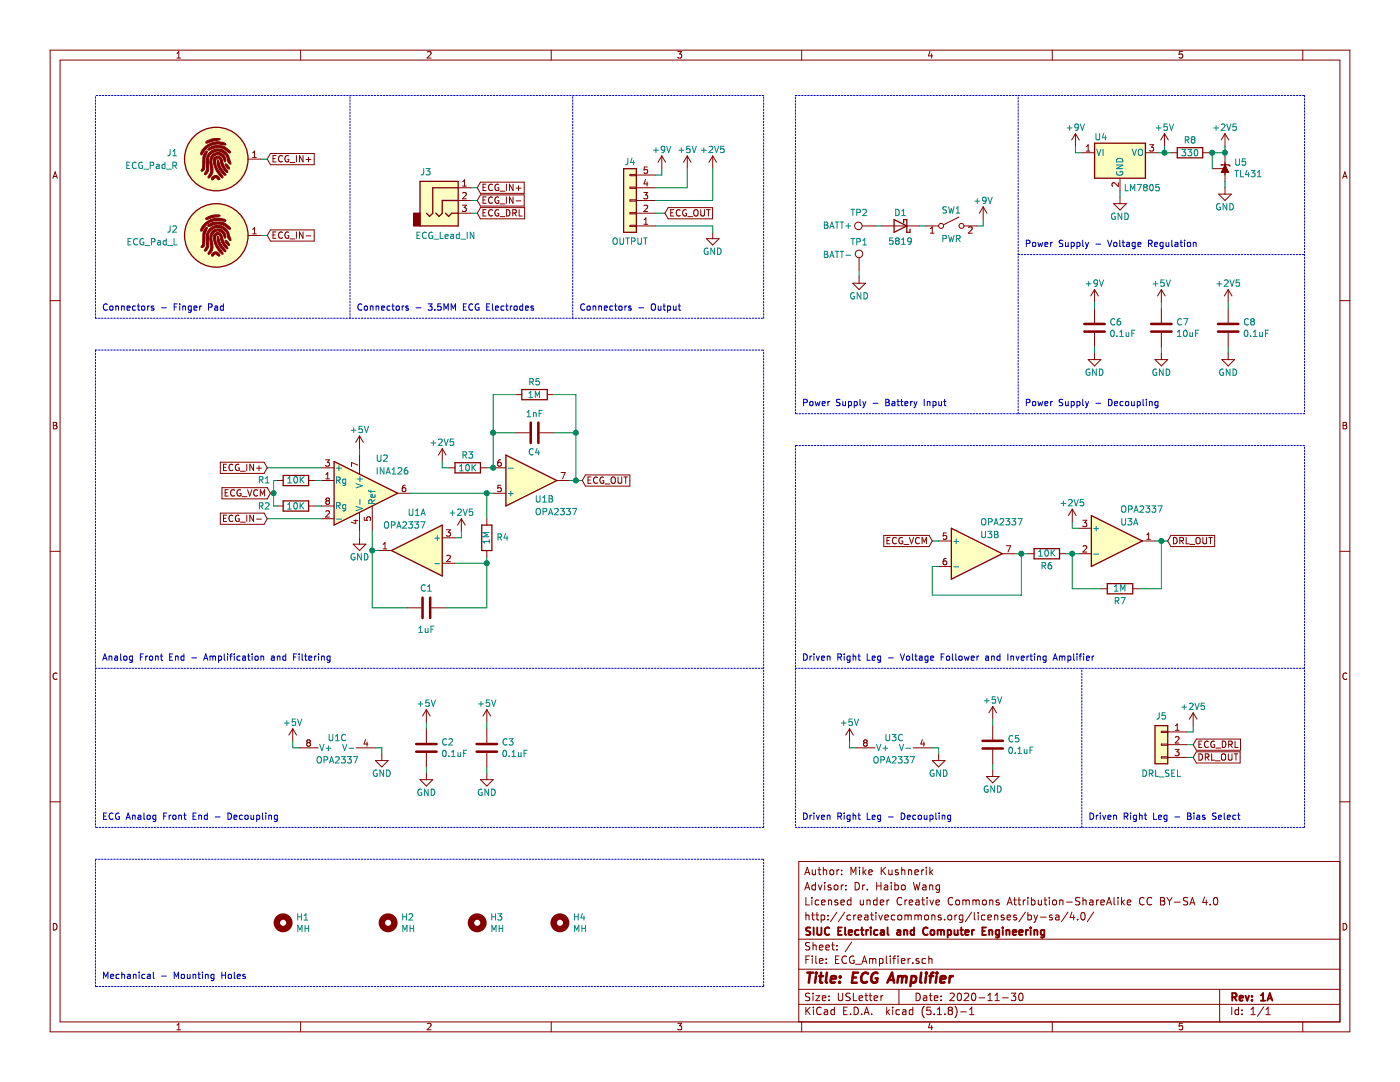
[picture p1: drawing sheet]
EESchema Schematic File Version 4
EELAYER 30 0
EELAYER END
$Descr USLetter 11000 8500
encoding utf-8
Sheet 1 1
Title "ECG Amplifier"
Date "2020-11-30"
Rev "1A"
Comp "SIUC Electrical and Computer Engineering"
Comment1 "http://creativecommons.org/licenses/by-sa/4.0/"
Comment2 "Licensed under Creative Commons Attribution-ShareAlike CC BY-SA 4.0"
Comment3 "Advisor: Dr. Haibo Wang"
Comment4 "Author: Mike Kushnerik"
$EndDescr
$Comp
L Amplifier_Instrumentation:INA128 U2
U 1 1
P 2825 3875
F 0 "U2" H 2950 4150 50  0000 L CNN
F 1 "INA126" H 2950 4050 50  0000 L CNN
F 2 "Package_DIP:DIP-8_W7.62mm" H 2925 3875 50  0001 C CNN
F 3 "http://www.ti.com/lit/ds/symlink/ina126.pdf" H 2925 3875 50  0001 C CNN
	1    2825 3875
	1    0    0    -1  
$EndComp
Wire Wire Line
	2475 3975 2525 3975
Wire Wire Line
	2475 3775 2525 3775
$Comp
L Amplifier_Operational:OPA2333xxD U1
U 3 1
P 2650 5775
F 0 "U1" V 2625 5775 50  0000 C CNN
F 1 "OPA2337" V 2450 5775 50  0000 C CNN
F 2 "Package_DIP:DIP-8_W7.62mm" H 2650 5775 50  0001 C CNN
F 3 "http://www.ti.com/lit/ds/symlink/opa2337.pdf" H 2650 5775 50  0001 C CNN
	3    2650 5775
	0    -1   -1   0   
$EndComp
$Comp
L power:+5V #PWR02
U 1 1
P 2825 3525
F 0 "#PWR02" H 2825 3375 50  0001 C CNN
F 1 "+5V" H 2825 3675 50  0000 C CNN
F 2 "" H 2825 3525 50  0001 C CNN
F 3 "" H 2825 3525 50  0001 C CNN
	1    2825 3525
	1    0    0    -1  
$EndComp
$Comp
L power:+5V #PWR01
U 1 1
P 2300 5825
F 0 "#PWR01" H 2300 5675 50  0001 C CNN
F 1 "+5V" H 2300 5975 50  0000 C CNN
F 2 "" H 2300 5825 50  0001 C CNN
F 3 "" H 2300 5825 50  0001 C CNN
	1    2300 5825
	1    0    0    -1  
$EndComp
$Comp
L power:GND #PWR04
U 1 1
P 3000 5925
F 0 "#PWR04" H 3000 5675 50  0001 C CNN
F 1 "GND" H 3000 5775 50  0000 C CNN
F 2 "" H 3000 5925 50  0001 C CNN
F 3 "" H 3000 5925 50  0001 C CNN
	1    3000 5925
	1    0    0    -1  
$EndComp
Wire Wire Line
	2950 5875 3000 5875
Wire Wire Line
	3000 5875 3000 5925
Wire Wire Line
	2300 5825 2300 5875
Wire Wire Line
	2300 5875 2350 5875
Wire Wire Line
	2825 3575 2825 3525
$Comp
L power:GND #PWR03
U 1 1
P 2825 4225
F 0 "#PWR03" H 2825 3975 50  0001 C CNN
F 1 "GND" H 2825 4075 50  0000 C CNN
F 2 "" H 2825 4225 50  0001 C CNN
F 3 "" H 2825 4225 50  0001 C CNN
	1    2825 4225
	1    0    0    -1  
$EndComp
$Comp
L power:+2V5 #PWR030
U 1 1
P 9625 1150
F 0 "#PWR030" H 9625 1000 50  0001 C CNN
F 1 "+2V5" H 9625 1300 50  0000 C CNN
F 2 "" H 9625 1150 50  0001 C CNN
F 3 "" H 9625 1150 50  0001 C CNN
	1    9625 1150
	1    0    0    -1  
$EndComp
$Comp
L Reference_Voltage:TL431LP U5
U 1 1
P 9625 1325
F 0 "U5" V 9671 1255 50  0000 R CNN
F 1 "TL431" V 9580 1255 50  0000 R CNN
F 2 "Package_TO_SOT_THT:TO-92_Inline_Wide" H 9625 1175 50  0001 C CIN
F 3 "http://www.ti.com/lit/ds/symlink/tl431.pdf" H 9625 1325 50  0001 C CIN
	1    9625 1325
	0    -1   -1   0   
$EndComp
$Comp
L Device:R R8
U 1 1
P 9350 1200
F 0 "R8" V 9250 1200 50  0000 C CNN
F 1 "330" V 9350 1200 50  0000 C CNN
F 2 "Resistor_THT:R_Axial_DIN0204_L3.6mm_D1.6mm_P5.08mm_Horizontal" V 9280 1200 50  0001 C CNN
F 3 "~" H 9350 1200 50  0001 C CNN
	1    9350 1200
	0    1    1    0   
$EndComp
Wire Wire Line
	9525 1325 9525 1200
Wire Wire Line
	9525 1200 9500 1200
Wire Wire Line
	9525 1200 9625 1200
Connection ~ 9525 1200
Wire Wire Line
	9625 1200 9625 1225
Connection ~ 9625 1200
Wire Wire Line
	9625 1150 9625 1200
$Comp
L power:GND #PWR031
U 1 1
P 9625 1475
F 0 "#PWR031" H 9625 1225 50  0001 C CNN
F 1 "GND" H 9625 1325 50  0000 C CNN
F 2 "" H 9625 1475 50  0001 C CNN
F 3 "" H 9625 1475 50  0001 C CNN
	1    9625 1475
	1    0    0    -1  
$EndComp
Wire Wire Line
	9625 1475 9625 1425
Wire Wire Line
	2825 4175 2825 4225
$Comp
L Regulator_Linear:LM7805_TO220 U4
U 1 1
P 8800 1200
F 0 "U4" H 8650 1325 50  0000 C CNN
F 1 "LM7805" H 8975 925 50  0000 C CNN
F 2 "Package_TO_SOT_THT:TO-220-3_Horizontal_TabDown" H 8800 1425 50  0001 C CIN
F 3 "http://www.fairchildsemi.com/ds/LM/LM7805.pdf" H 8800 1150 50  0001 C CNN
	1    8800 1200
	1    0    0    -1  
$EndComp
$Comp
L Device:C C7
U 1 1
P 9125 2575
F 0 "C7" H 9240 2621 50  0000 L CNN
F 1 "10uF" H 9240 2530 50  0000 L CNN
F 2 "Capacitor_THT:C_Disc_D4.3mm_W1.9mm_P5.00mm" H 9163 2425 50  0001 C CNN
F 3 "~" H 9125 2575 50  0001 C CNN
	1    9125 2575
	1    0    0    -1  
$EndComp
$Comp
L Device:C C6
U 1 1
P 8600 2575
F 0 "C6" H 8715 2621 50  0000 L CNN
F 1 "0.1uF" H 8715 2530 50  0000 L CNN
F 2 "Capacitor_THT:C_Disc_D4.3mm_W1.9mm_P5.00mm" H 8638 2425 50  0001 C CNN
F 3 "~" H 8600 2575 50  0001 C CNN
	1    8600 2575
	1    0    0    -1  
$EndComp
$Comp
L power:GND #PWR025
U 1 1
P 8800 1550
F 0 "#PWR025" H 8800 1300 50  0001 C CNN
F 1 "GND" H 8800 1400 50  0000 C CNN
F 2 "" H 8800 1550 50  0001 C CNN
F 3 "" H 8800 1550 50  0001 C CNN
	1    8800 1550
	1    0    0    -1  
$EndComp
$Comp
L power:+5V #PWR028
U 1 1
P 9150 1150
F 0 "#PWR028" H 9150 1000 50  0001 C CNN
F 1 "+5V" H 9150 1300 50  0000 C CNN
F 2 "" H 9150 1150 50  0001 C CNN
F 3 "" H 9150 1150 50  0001 C CNN
	1    9150 1150
	1    0    0    -1  
$EndComp
$Comp
L power:+9V #PWR022
U 1 1
P 8450 1150
F 0 "#PWR022" H 8450 1000 50  0001 C CNN
F 1 "+9V" H 8450 1300 50  0000 C CNN
F 2 "" H 8450 1150 50  0001 C CNN
F 3 "" H 8450 1150 50  0001 C CNN
	1    8450 1150
	1    0    0    -1  
$EndComp
Wire Wire Line
	8450 1200 8450 1150
Wire Wire Line
	8450 1200 8500 1200
Wire Wire Line
	8800 1550 8800 1500
$Comp
L power:+9V #PWR018
U 1 1
P 7725 1725
F 0 "#PWR018" H 7725 1575 50  0001 C CNN
F 1 "+9V" H 7725 1875 50  0000 C CNN
F 2 "" H 7725 1725 50  0001 C CNN
F 3 "" H 7725 1725 50  0001 C CNN
	1    7725 1725
	1    0    0    -1  
$EndComp
Wire Wire Line
	7675 1775 7725 1775
Wire Wire Line
	7725 1775 7725 1725
$Comp
L power:+9V #PWR023
U 1 1
P 8600 2375
F 0 "#PWR023" H 8600 2225 50  0001 C CNN
F 1 "+9V" H 8600 2525 50  0000 C CNN
F 2 "" H 8600 2375 50  0001 C CNN
F 3 "" H 8600 2375 50  0001 C CNN
	1    8600 2375
	1    0    0    -1  
$EndComp
$Comp
L power:+5V #PWR026
U 1 1
P 9125 2375
F 0 "#PWR026" H 9125 2225 50  0001 C CNN
F 1 "+5V" H 9125 2525 50  0000 C CNN
F 2 "" H 9125 2375 50  0001 C CNN
F 3 "" H 9125 2375 50  0001 C CNN
	1    9125 2375
	1    0    0    -1  
$EndComp
$Comp
L power:GND #PWR024
U 1 1
P 8600 2775
F 0 "#PWR024" H 8600 2525 50  0001 C CNN
F 1 "GND" H 8600 2625 50  0000 C CNN
F 2 "" H 8600 2775 50  0001 C CNN
F 3 "" H 8600 2775 50  0001 C CNN
	1    8600 2775
	1    0    0    -1  
$EndComp
$Comp
L power:GND #PWR027
U 1 1
P 9125 2775
F 0 "#PWR027" H 9125 2525 50  0001 C CNN
F 1 "GND" H 9125 2625 50  0000 C CNN
F 2 "" H 9125 2775 50  0001 C CNN
F 3 "" H 9125 2775 50  0001 C CNN
	1    9125 2775
	1    0    0    -1  
$EndComp
Wire Wire Line
	9125 2775 9125 2725
Wire Wire Line
	8600 2725 8600 2775
Wire Wire Line
	8600 2425 8600 2375
Wire Wire Line
	9125 2425 9125 2375
$Comp
L Device:C C8
U 1 1
P 9650 2575
F 0 "C8" H 9765 2621 50  0000 L CNN
F 1 "0.1uF" H 9765 2530 50  0000 L CNN
F 2 "Capacitor_THT:C_Disc_D4.3mm_W1.9mm_P5.00mm" H 9688 2425 50  0001 C CNN
F 3 "~" H 9650 2575 50  0001 C CNN
	1    9650 2575
	1    0    0    -1  
$EndComp
$Comp
L power:GND #PWR033
U 1 1
P 9650 2775
F 0 "#PWR033" H 9650 2525 50  0001 C CNN
F 1 "GND" H 9650 2625 50  0000 C CNN
F 2 "" H 9650 2775 50  0001 C CNN
F 3 "" H 9650 2775 50  0001 C CNN
	1    9650 2775
	1    0    0    -1  
$EndComp
Wire Wire Line
	9650 2725 9650 2775
Wire Wire Line
	9650 2425 9650 2375
$Comp
L power:+2V5 #PWR032
U 1 1
P 9650 2375
F 0 "#PWR032" H 9650 2225 50  0001 C CNN
F 1 "+2V5" H 9650 2525 50  0000 C CNN
F 2 "" H 9650 2375 50  0001 C CNN
F 3 "" H 9650 2375 50  0001 C CNN
	1    9650 2375
	1    0    0    -1  
$EndComp
$Comp
L Device:C C3
U 1 1
P 3825 5875
F 0 "C3" H 3940 5921 50  0000 L CNN
F 1 "0.1uF" H 3940 5830 50  0000 L CNN
F 2 "Capacitor_THT:C_Disc_D4.3mm_W1.9mm_P5.00mm" H 3863 5725 50  0001 C CNN
F 3 "~" H 3825 5875 50  0001 C CNN
	1    3825 5875
	1    0    0    -1  
$EndComp
$Comp
L power:+5V #PWR09
U 1 1
P 3825 5675
F 0 "#PWR09" H 3825 5525 50  0001 C CNN
F 1 "+5V" H 3825 5825 50  0000 C CNN
F 2 "" H 3825 5675 50  0001 C CNN
F 3 "" H 3825 5675 50  0001 C CNN
	1    3825 5675
	1    0    0    -1  
$EndComp
$Comp
L power:GND #PWR010
U 1 1
P 3825 6075
F 0 "#PWR010" H 3825 5825 50  0001 C CNN
F 1 "GND" H 3825 5925 50  0000 C CNN
F 2 "" H 3825 6075 50  0001 C CNN
F 3 "" H 3825 6075 50  0001 C CNN
	1    3825 6075
	1    0    0    -1  
$EndComp
Wire Wire Line
	3825 6075 3825 6025
Wire Wire Line
	3825 5725 3825 5675
$Comp
L Device:C C2
U 1 1
P 3350 5875
F 0 "C2" H 3465 5921 50  0000 L CNN
F 1 "0.1uF" H 3465 5830 50  0000 L CNN
F 2 "Capacitor_THT:C_Disc_D4.3mm_W1.9mm_P5.00mm" H 3388 5725 50  0001 C CNN
F 3 "~" H 3350 5875 50  0001 C CNN
	1    3350 5875
	1    0    0    -1  
$EndComp
$Comp
L power:+5V #PWR05
U 1 1
P 3350 5675
F 0 "#PWR05" H 3350 5525 50  0001 C CNN
F 1 "+5V" H 3350 5825 50  0000 C CNN
F 2 "" H 3350 5675 50  0001 C CNN
F 3 "" H 3350 5675 50  0001 C CNN
	1    3350 5675
	1    0    0    -1  
$EndComp
$Comp
L power:GND #PWR06
U 1 1
P 3350 6075
F 0 "#PWR06" H 3350 5825 50  0001 C CNN
F 1 "GND" H 3350 5925 50  0000 C CNN
F 2 "" H 3350 6075 50  0001 C CNN
F 3 "" H 3350 6075 50  0001 C CNN
	1    3350 6075
	1    0    0    -1  
$EndComp
Wire Wire Line
	3350 6075 3350 6025
Wire Wire Line
	3350 5725 3350 5675
$Comp
L Device:D_Schottky D1
U 1 1
P 7075 1775
F 0 "D1" H 7075 1675 50  0000 C CNN
F 1 "5819" H 7075 1900 50  0000 C CNN
F 2 "Diode_THT:D_DO-41_SOD81_P7.62mm_Horizontal" H 7075 1775 50  0001 C CNN
F 3 "~" H 7075 1775 50  0001 C CNN
	1    7075 1775
	-1   0    0    1   
$EndComp
$Comp
L Switch:SW_SPST SW1
U 1 1
P 7475 1775
F 0 "SW1" H 7475 1900 50  0000 C CNN
F 1 "PWR" H 7475 1675 50  0000 C CNN
F 2 "ECG_Amplifier:OS102011MS2QN1" H 7475 1775 50  0001 C CNN
F 3 "~" H 7475 1775 50  0001 C CNN
	1    7475 1775
	1    0    0    -1  
$EndComp
Wire Wire Line
	7225 1775 7275 1775
Wire Wire Line
	3625 4225 3575 4225
Wire Wire Line
	3625 4175 3625 4225
$Comp
L power:+2V5 #PWR08
U 1 1
P 3625 4175
F 0 "#PWR08" H 3625 4025 50  0001 C CNN
F 1 "+2V5" H 3625 4325 50  0000 C CNN
F 2 "" H 3625 4175 50  0001 C CNN
F 3 "" H 3625 4175 50  0001 C CNN
	1    3625 4175
	-1   0    0    -1  
$EndComp
$Comp
L Amplifier_Operational:OPA2333xxD U1
U 1 1
P 3275 4325
F 0 "U1" H 3200 4625 50  0000 L CNN
F 1 "OPA2337" H 3200 4525 50  0000 L CNN
F 2 "Package_DIP:DIP-8_W7.62mm" H 3275 4325 50  0001 C CNN
F 3 "http://www.ti.com/lit/ds/symlink/opa2337.pdf" H 3275 4325 50  0001 C CNN
	1    3275 4325
	-1   0    0    -1  
$EndComp
$Comp
L Device:R R4
U 1 1
P 3825 4225
F 0 "R4" H 3700 4225 50  0000 C CNN
F 1 "1M" V 3825 4225 50  0000 C CNN
F 2 "Resistor_THT:R_Axial_DIN0204_L3.6mm_D1.6mm_P5.08mm_Horizontal" V 3755 4225 50  0001 C CNN
F 3 "~" H 3825 4225 50  0001 C CNN
	1    3825 4225
	-1   0    0    1   
$EndComp
Wire Wire Line
	2925 4325 2975 4325
$Comp
L Device:C C1
U 1 1
P 3350 4775
F 0 "C1" V 3500 4775 50  0000 C CNN
F 1 "1uF" V 3175 4775 50  0000 C CNN
F 2 "Capacitor_THT:C_Disc_D4.3mm_W1.9mm_P5.00mm" H 3388 4625 50  0001 C CNN
F 3 "~" H 3350 4775 50  0001 C CNN
	1    3350 4775
	0    1    -1   0   
$EndComp
Wire Wire Line
	2925 4175 2925 4325
Connection ~ 2925 4325
Wire Wire Line
	3575 4425 3825 4425
Connection ~ 3825 4425
Wire Wire Line
	3825 4425 3825 4375
Wire Wire Line
	3225 3875 3825 3875
Wire Wire Line
	3825 3875 3825 4075
Connection ~ 4525 3400
Connection ~ 3875 3400
Wire Wire Line
	4525 3775 4475 3775
Wire Wire Line
	4525 3400 4525 3775
Wire Wire Line
	3825 3875 3875 3875
Connection ~ 3875 3675
Wire Wire Line
	3825 3675 3875 3675
$Comp
L Device:R R3
U 1 1
P 3675 3675
F 0 "R3" V 3575 3675 50  0000 C CNN
F 1 "10K" V 3675 3675 50  0000 C CNN
F 2 "Resistor_THT:R_Axial_DIN0204_L3.6mm_D1.6mm_P5.08mm_Horizontal" V 3605 3675 50  0001 C CNN
F 3 "~" H 3675 3675 50  0001 C CNN
	1    3675 3675
	0    1    1    0   
$EndComp
$Comp
L Device:R R5
U 1 1
P 4200 3100
F 0 "R5" V 4100 3100 50  0000 C CNN
F 1 "1M" V 4200 3100 50  0000 C CNN
F 2 "Resistor_THT:R_Axial_DIN0204_L3.6mm_D1.6mm_P5.08mm_Horizontal" V 4130 3100 50  0001 C CNN
F 3 "~" H 4200 3100 50  0001 C CNN
	1    4200 3100
	0    -1   1    0   
$EndComp
Wire Wire Line
	4350 3400 4525 3400
Wire Wire Line
	3875 3400 4050 3400
Wire Wire Line
	3875 3675 3875 3400
$Comp
L Device:C C4
U 1 1
P 4200 3400
F 0 "C4" V 4350 3350 50  0000 L CNN
F 1 "1nF" V 4050 3400 50  0000 C CNN
F 2 "Capacitor_THT:C_Disc_D4.3mm_W1.9mm_P5.00mm" H 4238 3250 50  0001 C CNN
F 3 "~" H 4200 3400 50  0001 C CNN
	1    4200 3400
	0    -1   1    0   
$EndComp
$Comp
L Amplifier_Operational:OPA2333xxD U1
U 2 1
P 4175 3775
F 0 "U1" H 4200 3925 50  0000 L CNN
F 1 "OPA2337" H 4200 4025 50  0000 L CNN
F 2 "Package_DIP:DIP-8_W7.62mm" H 4175 3775 50  0001 C CNN
F 3 "http://www.ti.com/lit/ds/symlink/opa2337.pdf" H 4175 3775 50  0001 C CNN
	2    4175 3775
	1    0    0    1   
$EndComp
$Comp
L power:+2V5 #PWR07
U 1 1
P 3475 3625
F 0 "#PWR07" H 3475 3475 50  0001 C CNN
F 1 "+2V5" H 3475 3775 50  0000 C CNN
F 2 "" H 3475 3625 50  0001 C CNN
F 3 "" H 3475 3625 50  0001 C CNN
	1    3475 3625
	-1   0    0    -1  
$EndComp
Wire Wire Line
	3475 3625 3475 3675
Wire Wire Line
	3475 3675 3525 3675
Connection ~ 3825 3875
Wire Wire Line
	2925 4775 3200 4775
Wire Wire Line
	2925 4325 2925 4775
Wire Wire Line
	3500 4775 3825 4775
Wire Wire Line
	3825 4425 3825 4775
Wire Wire Line
	3875 3100 4050 3100
Wire Wire Line
	3875 3100 3875 3400
Wire Wire Line
	4350 3100 4525 3100
Wire Wire Line
	4525 3100 4525 3400
Wire Wire Line
	9100 1200 9150 1200
Wire Wire Line
	9150 1200 9150 1150
Connection ~ 9150 1200
Wire Wire Line
	9150 1200 9200 1200
Wire Wire Line
	6750 2175 6750 2125
$Comp
L power:GND #PWR016
U 1 1
P 6750 2175
F 0 "#PWR016" H 6750 1925 50  0001 C CNN
F 1 "GND" H 6750 2025 50  0000 C CNN
F 2 "" H 6750 2175 50  0001 C CNN
F 3 "" H 6750 2175 50  0001 C CNN
	1    6750 2175
	-1   0    0    -1  
$EndComp
$Comp
L Connector:TestPoint TP1
U 1 1
P 6750 2125
F 0 "TP1" H 6750 2350 50  0000 C CNN
F 1 "BATT-" H 6800 2250 50  0000 L CNN
F 2 "ECG_Amplifier:WIRE_SR_R" H 6950 2125 50  0001 C CNN
F 3 "~" H 6950 2125 50  0001 C CNN
	1    6750 2125
	-1   0    0    -1  
$EndComp
$Comp
L Connector:TestPoint TP2
U 1 1
P 6875 1775
F 0 "TP2" V 6975 1900 50  0000 C CNN
F 1 "BATT+" V 6875 1950 50  0000 L CNN
F 2 "ECG_Amplifier:WIRE_SR_C" H 7075 1775 50  0001 C CNN
F 3 "~" H 7075 1775 50  0001 C CNN
	1    6875 1775
	0    -1   -1   0   
$EndComp
Wire Wire Line
	6875 1775 6925 1775
$Comp
L Device:R R1
U 1 1
P 2325 3775
F 0 "R1" V 2325 3525 50  0000 C CNN
F 1 "10K" V 2325 3775 50  0000 C CNN
F 2 "Resistor_THT:R_Axial_DIN0204_L3.6mm_D1.6mm_P5.08mm_Horizontal" V 2255 3775 50  0001 C CNN
F 3 "~" H 2325 3775 50  0001 C CNN
	1    2325 3775
	0    1    -1   0   
$EndComp
$Comp
L Device:R R2
U 1 1
P 2325 3975
F 0 "R2" V 2325 4225 50  0000 C CNN
F 1 "10K" V 2325 3975 50  0000 C CNN
F 2 "Resistor_THT:R_Axial_DIN0204_L3.6mm_D1.6mm_P5.08mm_Horizontal" V 2255 3975 50  0001 C CNN
F 3 "~" H 2325 3975 50  0001 C CNN
	1    2325 3975
	0    -1   1    0   
$EndComp
Wire Wire Line
	2175 3975 2150 3975
Wire Wire Line
	2150 3775 2175 3775
Text GLabel 2125 3875 0    50   Input ~ 0
ECG_VCM
Connection ~ 9125 4250
Wire Wire Line
	9125 4250 9175 4250
Wire Wire Line
	9125 4250 9075 4250
Wire Wire Line
	9125 4625 9125 4250
$Comp
L Device:R R6
U 1 1
P 8225 4350
F 0 "R6" V 8125 4350 50  0000 C CNN
F 1 "10K" V 8225 4350 50  0000 C CNN
F 2 "Resistor_THT:R_Axial_DIN0204_L3.6mm_D1.6mm_P5.08mm_Horizontal" V 8155 4350 50  0001 C CNN
F 3 "~" H 8225 4350 50  0001 C CNN
	1    8225 4350
	0    1    -1   0   
$EndComp
$Comp
L Device:R R7
U 1 1
P 8800 4625
F 0 "R7" V 8700 4625 50  0000 C CNN
F 1 "1M" V 8800 4625 50  0000 C CNN
F 2 "Resistor_THT:R_Axial_DIN0204_L3.6mm_D1.6mm_P5.08mm_Horizontal" V 8730 4625 50  0001 C CNN
F 3 "~" H 8800 4625 50  0001 C CNN
	1    8800 4625
	0    -1   -1   0   
$EndComp
Wire Wire Line
	8950 4625 9125 4625
$Comp
L Amplifier_Operational:OPA2333xxD U3
U 1 1
P 8775 4250
F 0 "U3" H 8800 4400 50  0000 L CNN
F 1 "OPA2337" H 8800 4500 50  0000 L CNN
F 2 "Package_DIP:DIP-8_W7.62mm" H 8775 4250 50  0001 C CNN
F 3 "http://www.ti.com/lit/ds/symlink/opa2337.pdf" H 8775 4250 50  0001 C CNN
	1    8775 4250
	1    0    0    -1  
$EndComp
Wire Wire Line
	7325 4250 7375 4250
$Comp
L Amplifier_Operational:OPA2333xxD U3
U 2 1
P 7675 4350
F 0 "U3" H 7700 4500 50  0000 L CNN
F 1 "OPA2337" H 7700 4600 50  0000 L CNN
F 2 "Package_DIP:DIP-8_W7.62mm" H 7675 4350 50  0001 C CNN
F 3 "http://www.ti.com/lit/ds/symlink/opa2337.pdf" H 7675 4350 50  0001 C CNN
	2    7675 4350
	1    0    0    -1  
$EndComp
Wire Wire Line
	7375 4450 7325 4450
Wire Wire Line
	8025 4350 8075 4350
Wire Wire Line
	7975 4350 8025 4350
Connection ~ 8025 4350
Wire Wire Line
	7325 4675 8025 4675
Wire Wire Line
	7325 4450 7325 4675
Wire Wire Line
	8025 4350 8025 4675
$Comp
L power:+2V5 #PWR021
U 1 1
P 8425 4100
F 0 "#PWR021" H 8425 3950 50  0001 C CNN
F 1 "+2V5" H 8425 4250 50  0000 C CNN
F 2 "" H 8425 4100 50  0001 C CNN
F 3 "" H 8425 4100 50  0001 C CNN
	1    8425 4100
	-1   0    0    -1  
$EndComp
Wire Wire Line
	8425 4100 8425 4150
Wire Wire Line
	8425 4150 8475 4150
Wire Wire Line
	8375 4350 8425 4350
Wire Wire Line
	8425 4350 8425 4625
Wire Wire Line
	8425 4625 8650 4625
Connection ~ 8425 4350
Wire Wire Line
	8425 4350 8475 4350
$Comp
L Amplifier_Operational:OPA2333xxD U3
U 3 1
P 7025 5775
F 0 "U3" V 7000 5775 50  0000 C CNN
F 1 "OPA2337" V 6825 5775 50  0000 C CNN
F 2 "Package_DIP:DIP-8_W7.62mm" H 7025 5775 50  0001 C CNN
F 3 "http://www.ti.com/lit/ds/symlink/opa2337.pdf" H 7025 5775 50  0001 C CNN
	3    7025 5775
	0    -1   -1   0   
$EndComp
$Comp
L power:+5V #PWR015
U 1 1
P 6675 5825
F 0 "#PWR015" H 6675 5675 50  0001 C CNN
F 1 "+5V" H 6675 5975 50  0000 C CNN
F 2 "" H 6675 5825 50  0001 C CNN
F 3 "" H 6675 5825 50  0001 C CNN
	1    6675 5825
	1    0    0    -1  
$EndComp
$Comp
L power:GND #PWR017
U 1 1
P 7375 5925
F 0 "#PWR017" H 7375 5675 50  0001 C CNN
F 1 "GND" H 7375 5775 50  0000 C CNN
F 2 "" H 7375 5925 50  0001 C CNN
F 3 "" H 7375 5925 50  0001 C CNN
	1    7375 5925
	1    0    0    -1  
$EndComp
Wire Wire Line
	7325 5875 7375 5875
Wire Wire Line
	7375 5875 7375 5925
Wire Wire Line
	6675 5825 6675 5875
Wire Wire Line
	6675 5875 6725 5875
$Comp
L Device:C C5
U 1 1
P 7800 5850
F 0 "C5" H 7915 5896 50  0000 L CNN
F 1 "0.1uF" H 7915 5805 50  0000 L CNN
F 2 "Capacitor_THT:C_Disc_D4.3mm_W1.9mm_P5.00mm" H 7838 5700 50  0001 C CNN
F 3 "~" H 7800 5850 50  0001 C CNN
	1    7800 5850
	1    0    0    -1  
$EndComp
$Comp
L power:+5V #PWR019
U 1 1
P 7800 5650
F 0 "#PWR019" H 7800 5500 50  0001 C CNN
F 1 "+5V" H 7800 5800 50  0000 C CNN
F 2 "" H 7800 5650 50  0001 C CNN
F 3 "" H 7800 5650 50  0001 C CNN
	1    7800 5650
	1    0    0    -1  
$EndComp
$Comp
L power:GND #PWR020
U 1 1
P 7800 6050
F 0 "#PWR020" H 7800 5800 50  0001 C CNN
F 1 "GND" H 7800 5900 50  0000 C CNN
F 2 "" H 7800 6050 50  0001 C CNN
F 3 "" H 7800 6050 50  0001 C CNN
	1    7800 6050
	1    0    0    -1  
$EndComp
Wire Wire Line
	7800 6050 7800 6000
Wire Wire Line
	7800 5700 7800 5650
Text GLabel 9375 5850 2    50   Input ~ 0
ECG_DRL
$Comp
L ECG_Amplifier:ECG_Pad J2
U 1 1
P 1700 1850
F 0 "J2" H 1400 1900 50  0000 R CNN
F 1 "ECG_Pad_L" H 1400 1800 50  0000 R CNN
F 2 "ECG_Amplifier:ECG_Electrode_Pad" H 1100 2100 50  0001 C CNN
F 3 "" H 1100 2100 50  0001 C CNN
	1    1700 1850
	1    0    0    -1  
$EndComp
$Comp
L ECG_Amplifier:ECG_Pad J1
U 1 1
P 1700 1250
F 0 "J1" H 1400 1300 50  0000 R CNN
F 1 "ECG_Pad_R" H 1400 1200 50  0000 R CNN
F 2 "ECG_Amplifier:ECG_Electrode_Pad" H 1100 1500 50  0001 C CNN
F 3 "" H 1100 1500 50  0001 C CNN
	1    1700 1250
	1    0    0    -1  
$EndComp
Text GLabel 2100 4075 0    50   Input ~ 0
ECG_IN-
Wire Wire Line
	2100 3675 2525 3675
Wire Wire Line
	2100 4075 2525 4075
Text GLabel 2100 3675 0    50   Input ~ 0
ECG_IN+
Wire Wire Line
	2150 3775 2150 3875
Wire Wire Line
	2125 3875 2150 3875
Connection ~ 2150 3875
Wire Wire Line
	2150 3875 2150 3975
Text GLabel 4575 3775 2    50   Input ~ 0
ECG_OUT
$Comp
L ECG_Amplifier:STX-3000 J3
U 1 1
P 3500 1575
F 0 "J3" H 3300 1800 50  0000 L CNN
F 1 "ECG_Lead_IN" H 3500 1300 50  0000 C CNN
F 2 "ECG_Amplifier:STX-3000" H 2800 1925 50  0001 C CNN
F 3 "" H 2800 1925 50  0001 C CNN
	1    3500 1575
	1    0    0    -1  
$EndComp
$Comp
L Connector_Generic:Conn_01x05 J4
U 1 1
P 4950 1575
F 0 "J4" H 4950 1275 50  0000 C CNN
F 1 "OUTPUT" H 4950 1900 50  0000 C CNN
F 2 "Connector_PinHeader_2.54mm:PinHeader_1x05_P2.54mm_Vertical" H 4950 1575 50  0001 C CNN
F 3 "~" H 4950 1575 50  0001 C CNN
	1    4950 1575
	-1   0    0    1   
$EndComp
Text GLabel 2100 1250 2    50   Input ~ 0
ECG_IN+
Text GLabel 2100 1850 2    50   Input ~ 0
ECG_IN-
Wire Wire Line
	2050 1850 2100 1850
Wire Wire Line
	2050 1250 2100 1250
Text GLabel 3750 1475 2    50   Input ~ 0
ECG_IN+
Text GLabel 3750 1575 2    50   Input ~ 0
ECG_IN-
Wire Wire Line
	3700 1475 3750 1475
Wire Wire Line
	3700 1575 3750 1575
Wire Wire Line
	3700 1675 3750 1675
Text GLabel 7325 4250 0    50   Input ~ 0
ECG_VCM
$Comp
L Connector_Generic:Conn_01x03 J5
U 1 1
P 9125 5850
F 0 "J5" H 9125 6075 50  0000 C CNN
F 1 "DRL_SEL" H 9125 5625 50  0000 C CNN
F 2 "Connector_PinHeader_2.54mm:PinHeader_1x03_P2.54mm_Vertical" H 9125 5850 50  0001 C CNN
F 3 "~" H 9125 5850 50  0001 C CNN
	1    9125 5850
	-1   0    0    -1  
$EndComp
Text GLabel 9175 4250 2    50   Input ~ 0
DRL_OUT
Text GLabel 9375 5950 2    50   Input ~ 0
DRL_OUT
Text GLabel 3750 1675 2    50   Input ~ 0
ECG_DRL
$Comp
L power:+2V5 #PWR029
U 1 1
P 9375 5700
F 0 "#PWR029" H 9375 5550 50  0001 C CNN
F 1 "+2V5" H 9375 5850 50  0000 C CNN
F 2 "" H 9375 5700 50  0001 C CNN
F 3 "" H 9375 5700 50  0001 C CNN
	1    9375 5700
	-1   0    0    -1  
$EndComp
Wire Wire Line
	9325 5750 9375 5750
Wire Wire Line
	9375 5750 9375 5700
Wire Wire Line
	9325 5950 9375 5950
Wire Wire Line
	9325 5850 9375 5850
Wire Wire Line
	4525 3775 4575 3775
Connection ~ 4525 3775
$Comp
L power:GND #PWR014
U 1 1
P 5600 1825
F 0 "#PWR014" H 5600 1575 50  0001 C CNN
F 1 "GND" H 5600 1675 50  0000 C CNN
F 2 "" H 5600 1825 50  0001 C CNN
F 3 "" H 5600 1825 50  0001 C CNN
	1    5600 1825
	-1   0    0    -1  
$EndComp
$Comp
L power:+2V5 #PWR013
U 1 1
P 5600 1325
F 0 "#PWR013" H 5600 1175 50  0001 C CNN
F 1 "+2V5" H 5600 1475 50  0000 C CNN
F 2 "" H 5600 1325 50  0001 C CNN
F 3 "" H 5600 1325 50  0001 C CNN
	1    5600 1325
	-1   0    0    -1  
$EndComp
$Comp
L power:+5V #PWR012
U 1 1
P 5400 1325
F 0 "#PWR012" H 5400 1175 50  0001 C CNN
F 1 "+5V" H 5400 1475 50  0000 C CNN
F 2 "" H 5400 1325 50  0001 C CNN
F 3 "" H 5400 1325 50  0001 C CNN
	1    5400 1325
	1    0    0    -1  
$EndComp
$Comp
L power:+9V #PWR011
U 1 1
P 5200 1325
F 0 "#PWR011" H 5200 1175 50  0001 C CNN
F 1 "+9V" H 5200 1475 50  0000 C CNN
F 2 "" H 5200 1325 50  0001 C CNN
F 3 "" H 5200 1325 50  0001 C CNN
	1    5200 1325
	1    0    0    -1  
$EndComp
Text GLabel 5225 1675 2    50   Input ~ 0
ECG_OUT
Wire Wire Line
	5150 1575 5600 1575
Wire Wire Line
	5600 1575 5600 1325
Wire Wire Line
	5150 1475 5400 1475
Wire Wire Line
	5400 1475 5400 1325
Wire Wire Line
	5150 1375 5200 1375
Wire Wire Line
	5200 1375 5200 1325
Wire Wire Line
	5600 1775 5600 1825
Wire Wire Line
	5150 1775 5600 1775
Wire Wire Line
	5150 1675 5225 1675
$Comp
L Mechanical:MountingHole H1
U 1 1
P 2225 7250
F 0 "H1" H 2325 7296 50  0000 L CNN
F 1 "MH" H 2325 7205 50  0000 L CNN
F 2 "MountingHole:MountingHole_3.2mm_M3" H 2225 7250 50  0001 C CNN
F 3 "~" H 2225 7250 50  0001 C CNN
	1    2225 7250
	1    0    0    -1  
$EndComp
$Comp
L Mechanical:MountingHole H2
U 1 1
P 3050 7250
F 0 "H2" H 3150 7296 50  0000 L CNN
F 1 "MH" H 3150 7205 50  0000 L CNN
F 2 "MountingHole:MountingHole_3.2mm_M3" H 3050 7250 50  0001 C CNN
F 3 "~" H 3050 7250 50  0001 C CNN
	1    3050 7250
	1    0    0    -1  
$EndComp
$Comp
L Mechanical:MountingHole H3
U 1 1
P 3750 7250
F 0 "H3" H 3850 7296 50  0000 L CNN
F 1 "MH" H 3850 7205 50  0000 L CNN
F 2 "MountingHole:MountingHole_3.2mm_M3" H 3750 7250 50  0001 C CNN
F 3 "~" H 3750 7250 50  0001 C CNN
	1    3750 7250
	1    0    0    -1  
$EndComp
$Comp
L Mechanical:MountingHole H4
U 1 1
P 4400 7250
F 0 "H4" H 4500 7296 50  0000 L CNN
F 1 "MH" H 4500 7205 50  0000 L CNN
F 2 "MountingHole:MountingHole_3.2mm_M3" H 4400 7250 50  0001 C CNN
F 3 "~" H 4400 7250 50  0001 C CNN
	1    4400 7250
	1    0    0    -1  
$EndComp
Wire Notes Line
	6000 7750 750  7750
Wire Notes Line
	750  7750 750  6750
Wire Notes Line
	750  6750 6000 6750
Wire Notes Line
	6000 6750 6000 7750
Wire Notes Line
	6250 6500 10250 6500
Wire Notes Line
	10250 6500 10250 3500
Wire Notes Line
	10250 3500 6250 3500
Wire Notes Line
	6250 3500 6250 6500
Wire Notes Line
	6000 6500 750  6500
Wire Notes Line
	750  2750 6000 2750
Wire Notes Line
	6250 3250 6250 750 
Wire Notes Line
	6250 750  10250 750 
Wire Notes Line
	10250 750  10250 3250
Wire Notes Line
	10250 3250 6250 3250
Wire Notes Line
	750  2500 6000 2500
Wire Notes Line
	6000 750  750  750 
Wire Notes Line
	6000 2500 6000 750 
Wire Notes Line
	750  2500 750  750 
Wire Notes Line
	750  2750 750  6500
Wire Notes Line
	6000 6500 6000 2750
Text Notes 800  2450 0    50   ~ 0
Connectors - Finger Pad
Text Notes 6300 6450 0    50   ~ 0
Driven Right Leg - Decoupling
Text Notes 6300 3200 0    50   ~ 0
Power Supply - Battery Input
Wire Notes Line
	4500 2500 4500 750 
Wire Notes Line
	2750 2500 2750 750 
Text Notes 2800 2450 0    50   ~ 0
Connectors - 3.5MM ECG Electrodes
Text Notes 4550 2450 0    50   ~ 0
Connectors - Output
Wire Notes Line
	8000 3250 8000 750 
Wire Notes Line
	8000 2000 10250 2000
Text Notes 8050 1950 0    50   ~ 0
Power Supply - Voltage Regulation
Text Notes 8050 3200 0    50   ~ 0
Power Supply - Decoupling
Text Notes 800  7700 0    50   ~ 0
Mechanical - Mounting Holes
Wire Notes Line
	6250 5250 10250 5250
Wire Notes Line
	8500 6500 8500 5250
Wire Notes Line
	750  5250 6000 5250
Text Notes 6300 5200 0    50   ~ 0
Driven Right Leg - Voltage Follower and Inverting Amplifier
Text Notes 8550 6450 0    50   ~ 0
Driven Right Leg - Bias Select
Text Notes 800  5200 0    50   ~ 0
Analog Front End - Amplification and Filtering
Text Notes 800  6450 0    50   ~ 0
ECG Analog Front End - Decoupling
$EndSCHEMATC
